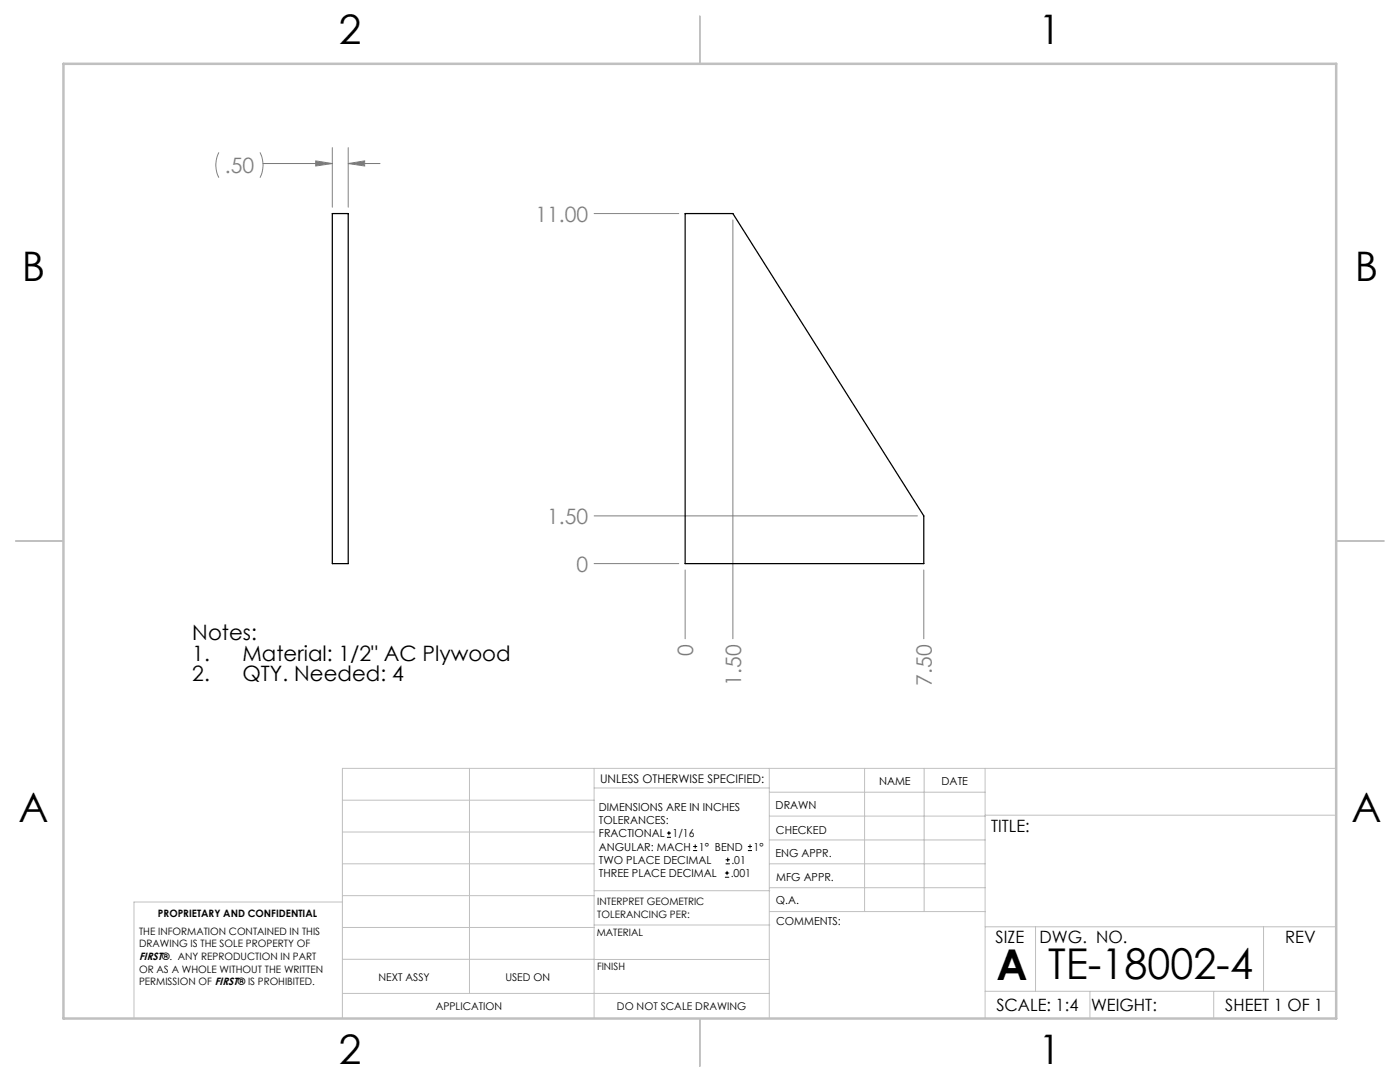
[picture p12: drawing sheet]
<svg xmlns="http://www.w3.org/2000/svg" width="279mm" height="216mm" viewBox="0 0 279 216" stroke-linecap="round" stroke-linejoin="round" font-family="sans-serif">
<g fill="none" stroke="#c0c0c0" stroke-width=".2">
<path d="M68.3 159.7h50.3M93.7 153.3v44.9M118.6 153.3v49.9M118.6 157.2h34.9M153.5 153.3v49.9M153.5 158.1h43.1M172.5 153.3v28.6M184.4 153.3v28.6M196.6 153.3v49.9M266.7 153.3h-198.4v49.9M68.3 178.7h50.3M68.3 172.4h50.3"/>
<path d="M68.3 166h50.3M68.3 180h-41.6v23.2M118.6 177.7h35M153.5 167.6h43.1M153.5 162.8h43.1M153.5 172.4h43.1M153.5 177.1h43.1M196.6 162.7h70.1M68.3 198.2h85.2M68.3 191.4l85.2 .1M68.3 185.1h50.3M118.6 184.6h35"/>
<path d="M153.6 181.9h43M196.6 197.8h70.1M196.6 184.9h70.1M206.7 184.9v12.9M217.5 197.8v5.4M242.2 197.8v5.4M252.2 184.9v12.9"/>
</g>
<path d="M139.7 3.2v9.5M3.1 107.9h9.6M266.7 107.9h9.5M139.7 203.2v9.6" fill="none" stroke="#c0c0c0" stroke-width=".25"/>
<path d="M12.7 12.7h254v190.5h-254z" fill="none" stroke="#c0c0c0" stroke-width=".5"/>
<g fill="none" stroke="#808080" stroke-width=".2">
<path d="M43.7 30.4a5.6 5.6 0 0 0 0 5.1M51.9 30.4a5.6 5.6 0 0 1 0 5.1M52.5 32.6h13.8M63 32.1l3.3 .5-3.3 .5zM66.3 29.5v11.8M69.5 32.6l3.3-.5v1zM69.5 29.5v11.8M69.5 32.6h6.3M118.6 42.6h16.9M146.3 43.9v83.6M118.6 112.5h16.9M118.6 102.9h64.5"/>
<path d="M136.7 113.7v13.8M184.4 113.7v13.8"/>
</g>
<path d="M69.5 32.6l3.3-.5v1zM63 32.1l3.3 .5-3.3 .5z" fill="#808080"/>
<path d="M66.3 42.6h3.2v69.9h-3.2zM136.7 42.6h9.6l38.1 60.3v9.6h-47.7z" fill="none" stroke="#000" stroke-width=".25"/>
<g fill="none" stroke="#000" stroke-width=".2">
<path d="M133.1 167.1h.8M133.1 166.2h.8M133.5 165.8v.9M138.3 169.7h.8M138.3 168.9h.8M138.7 168.5v.8M144.7 175h.8M144.7 174.2h.8M144.8 172.4h.9M144.8 171.6h.9M145.1 173.8v.8M145.2 171.1v.9"/>
<path d="M149.3 169.7h.8M149.3 168.9h.8M149.7 168.5v.8"/>
</g>
<g font-size="8.5">
<text x="198.9" y="195.5">A</text>
<text x="209.2" y="195.4">TE-18002-4</text>
</g>
<g font-size="8.1">
<text x="67.6" y="8.9">2</text>
<text x="207.3" y="8.9">1</text>
<text x="4.4" y="56.2">B</text>
<text x="270.4" y="56.2">B</text>
<text x="3.7" y="164.1">A</text>
<text x="269.7" y="164.1">A</text>
<text x="67.6" y="212.4">2</text>
<text x="207.3" y="212.4">1</text>
</g>
<g font-size="4.2" fill="#808080">
<text x="44.9" y="34.5">.50</text>
<text x="106.8" y="44.2">11.00</text>
<text x="109.2" y="104.5">1.50</text>
<text x="115.1" y="114.1">0</text>
<text x="138.4" y="130.9" transform="rotate(-90 138.4 130.9)">0</text>
<text x="147.9" y="136.8" transform="rotate(-90 147.9 136.8)">1.50</text>
<text x="186" y="136.8" transform="rotate(-90 186 136.8)">7.50</text>
</g>
<g font-size="4.2">
<text x="38.4" y="127.6">Notes:</text>
<text x="38.4" y="131.8">1.</text>
<text x="48.4" y="131.8">Material: 1/2&quot; AC Plywood</text>
<text x="38.4" y="136">2.</text>
<text x="48.4" y="136">QTY. Needed: 4</text>
</g>
<g font-size="3.4">
<text x="197.8" y="166">TITLE:</text>
<text x="198.7" y="188.1">SIZE</text>
<text x="207.5" y="188.1">DWG. NO.</text>
<text x="256.5" y="188.2">REV</text>
<text x="198.8" y="201.7">SCALE: 1:4</text>
<text x="217.7" y="201.8">WEIGHT:</text>
<text x="244.5" y="201.7">SHEET 1 OF 1</text>
</g>
<text font-size="2.4" x="119.8" y="156.2">UNLESS OTHERWISE SPECIFIED:</text>
<g font-size="2.2">
<text x="119.5" y="161.8">DIMENSIONS ARE IN INCHES</text>
<text x="154.8" y="161.4">DRAWN</text>
<text x="175.4" y="156.6">NAME</text>
<text x="187.9" y="156.7">DATE</text>
<text x="119.5" y="164.4">TOLERANCES:</text>
<text x="119.5" y="167.1">FRACTIONAL</text>
<text x="134.2" y="167.1">1/16</text>
<text x="154.9" y="166.3">CHECKED</text>
<text x="119.5" y="172.4">TWO PLACE DECIMAL</text>
<text x="119.5" y="169.7">ANGULAR: MACH</text>
<text x="139.5" y="169.7">1° BEND</text>
<text x="146" y="172.4">.01</text>
<text x="150.4" y="169.7">1°</text>
<text x="154.8" y="171">ENG APPR.</text>
<text x="119.5" y="175">THREE PLACE DECIMAL</text>
<text x="145.8" y="175">.001</text>
<text x="154.9" y="175.7">MFG APPR.</text>
<text x="154.9" y="180.4">Q.A.</text>
<text x="154.9" y="184.6">COMMENTS:</text>
</g>
<g font-size="2.1">
<text x="27.8" y="191.6">FIRST®. ANY REPRODUCTION IN PART</text>
<text x="75.5" y="195.7">NEXT ASSY</text>
<text x="100.9" y="195.7">USED ON</text>
<text x="86.9" y="201.5">APPLICATION</text>
<text x="123.1" y="201.6">DO NOT SCALE DRAWING</text>
</g>
<g font-size="2">
<text x="31.5" y="182.9">PROPRIETARY AND CONFIDENTIAL</text>
<text x="119.2" y="180.6">INTERPRET GEOMETRIC</text>
<text x="119.2" y="183.1">TOLERANCING PER:</text>
<text x="27.8" y="186.5">THE INFORMATION CONTAINED IN THIS</text>
<text x="27.8" y="189">DRAWING IS THE SOLE PROPERTY OF</text>
<text x="119.1" y="186.7">MATERIAL</text>
<text x="27.8" y="194.1">OR AS A WHOLE WITHOUT THE WRITTEN</text>
<text x="27.8" y="196.6">PERMISSION OF FIRST® IS PROHIBITED.</text>
<text x="119.1" y="193.5">FINISH</text>
</g>
</svg>
